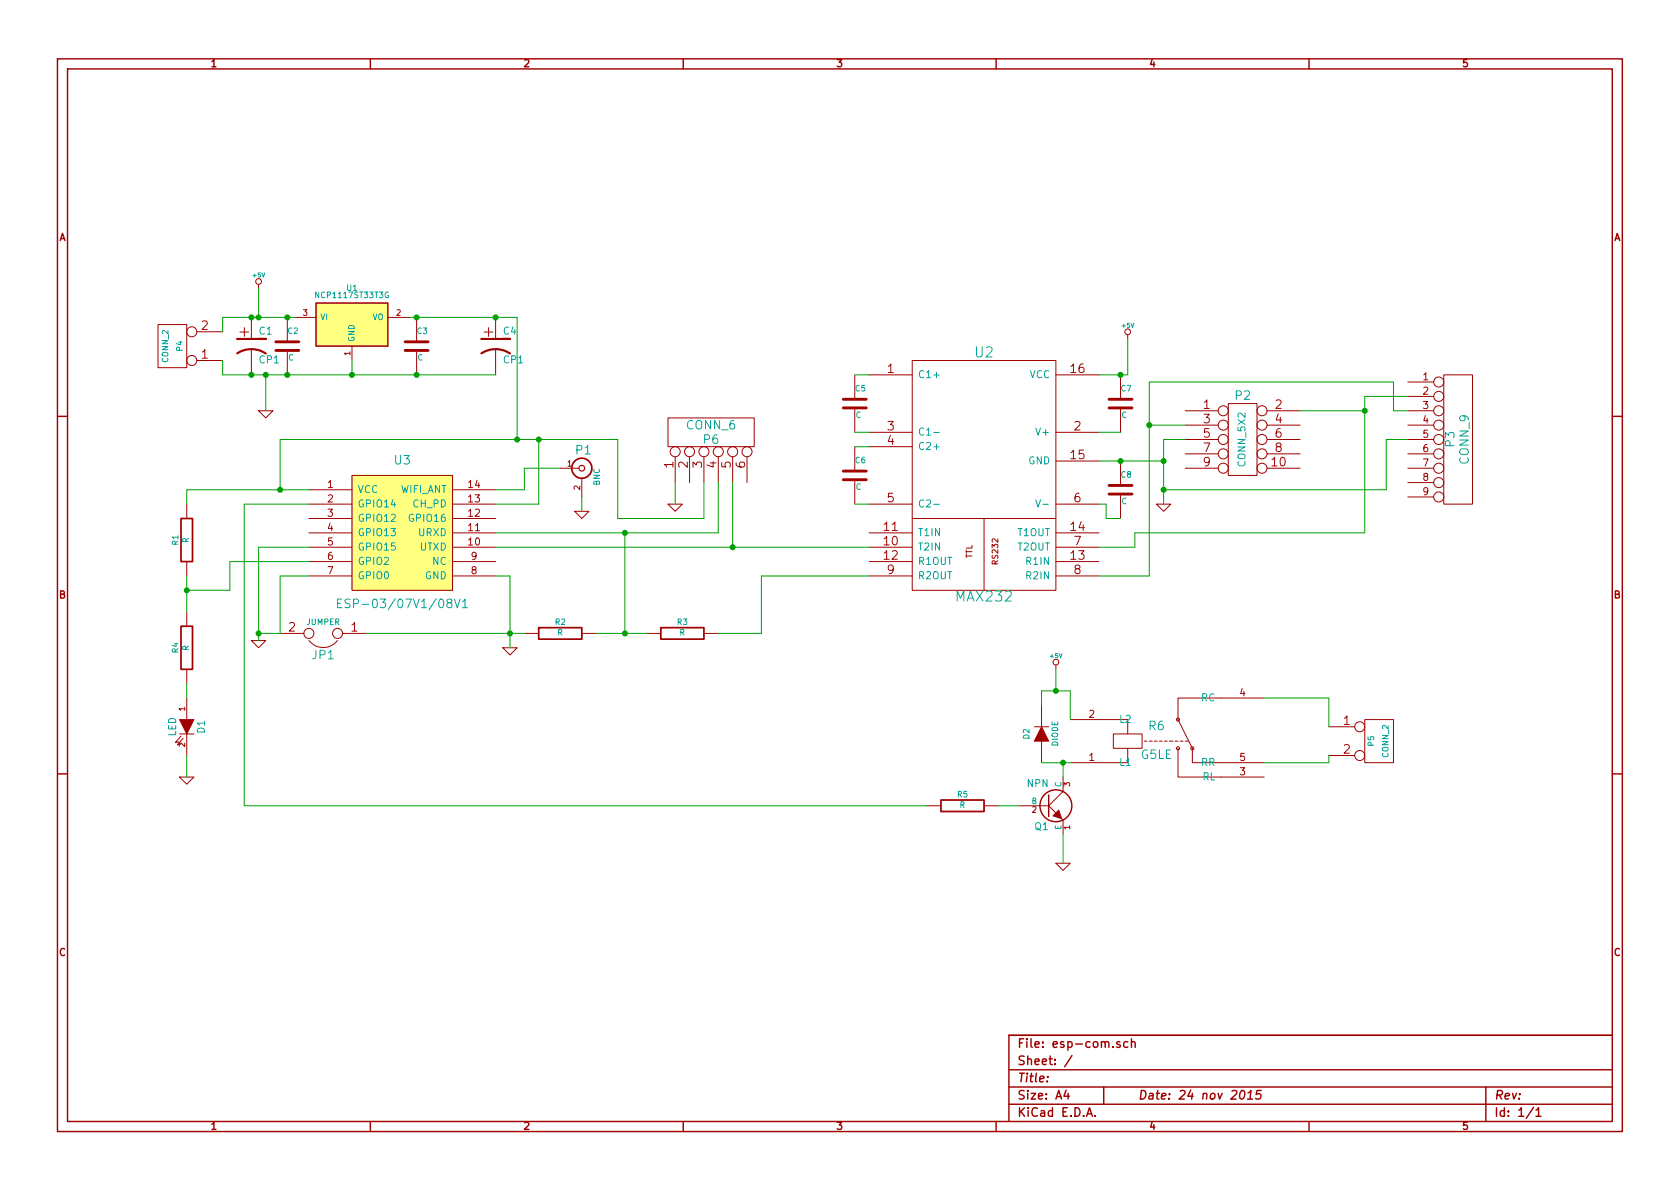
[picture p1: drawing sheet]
EESchema Schematic File Version 2
LIBS:power
LIBS:device
LIBS:transistors
LIBS:conn
LIBS:linear
LIBS:regul
LIBS:74xx
LIBS:cmos4000
LIBS:adc-dac
LIBS:memory
LIBS:xilinx
LIBS:special
LIBS:microcontrollers
LIBS:dsp
LIBS:microchip
LIBS:analog_switches
LIBS:motorola
LIBS:texas
LIBS:intel
LIBS:audio
LIBS:interface
LIBS:digital-audio
LIBS:philips
LIBS:display
LIBS:cypress
LIBS:siliconi
LIBS:opto
LIBS:atmel
LIBS:contrib
LIBS:valves
LIBS:esp8266
LIBS:relay
LIBS:esp-com-cache
EELAYER 27 0
EELAYER END
$Descr A4 11693 8268
encoding utf-8
Sheet 1 1
Title ""
Date "24 nov 2015"
Rev ""
Comp ""
Comment1 ""
Comment2 ""
Comment3 ""
Comment4 ""
$EndDescr
$Comp
L NCP1117ST33T3G U1
U 1 1
P 2450 2250
F 0 "U1" H 2450 2500 40  0000 C CNN
F 1 "NCP1117ST33T3G" H 2450 2450 40  0000 C CNN
F 2 "" H 2450 2250 60  0000 C CNN
F 3 "" H 2450 2250 60  0000 C CNN
	1    2450 2250
	1    0    0    -1  
$EndComp
$Comp
L MAX232 U2
U 1 1
P 6850 3300
F 0 "U2" H 6850 4150 70  0000 C CNN
F 1 "MAX232" H 6850 2450 70  0000 C CNN
F 2 "" H 6850 3300 60  0000 C CNN
F 3 "" H 6850 3300 60  0000 C CNN
	1    6850 3300
	1    0    0    -1  
$EndComp
$Comp
L CONN_5X2 P2
U 1 1
P 8650 3050
F 0 "P2" H 8650 3350 60  0000 C CNN
F 1 "CONN_5X2" V 8650 3050 50  0000 C CNN
F 2 "" H 8650 3050 60  0000 C CNN
F 3 "" H 8650 3050 60  0000 C CNN
	1    8650 3050
	1    0    0    -1  
$EndComp
$Comp
L CONN_9 P3
U 1 1
P 10150 3050
F 0 "P3" V 10100 3050 60  0000 C CNN
F 1 "CONN_9" V 10200 3050 60  0000 C CNN
F 2 "" H 10150 3050 60  0000 C CNN
F 3 "" H 10150 3050 60  0000 C CNN
	1    10150 3050
	1    0    0    -1  
$EndComp
$Comp
L R R2
U 1 1
P 3900 4400
F 0 "R2" V 3980 4400 40  0000 C CNN
F 1 "R" V 3907 4401 40  0000 C CNN
F 2 "~" V 3830 4400 30  0000 C CNN
F 3 "~" H 3900 4400 30  0000 C CNN
	1    3900 4400
	0    -1   -1   0   
$EndComp
$Comp
L R R3
U 1 1
P 4750 4400
F 0 "R3" V 4830 4400 40  0000 C CNN
F 1 "R" V 4757 4401 40  0000 C CNN
F 2 "~" V 4680 4400 30  0000 C CNN
F 3 "~" H 4750 4400 30  0000 C CNN
	1    4750 4400
	0    -1   -1   0   
$EndComp
$Comp
L GND #PWR01
U 1 1
P 3550 4500
F 0 "#PWR01" H 3550 4500 30  0001 C CNN
F 1 "GND" H 3550 4430 30  0001 C CNN
F 2 "" H 3550 4500 60  0000 C CNN
F 3 "" H 3550 4500 60  0000 C CNN
	1    3550 4500
	1    0    0    -1  
$EndComp
$Comp
L +5V #PWR02
U 1 1
P 1800 2000
F 0 "#PWR02" H 1800 2090 20  0001 C CNN
F 1 "+5V" H 1800 2090 30  0000 C CNN
F 2 "" H 1800 2000 60  0000 C CNN
F 3 "" H 1800 2000 60  0000 C CNN
	1    1800 2000
	1    0    0    -1  
$EndComp
$Comp
L GND #PWR03
U 1 1
P 8100 3500
F 0 "#PWR03" H 8100 3500 30  0001 C CNN
F 1 "GND" H 8100 3430 30  0001 C CNN
F 2 "" H 8100 3500 60  0000 C CNN
F 3 "" H 8100 3500 60  0000 C CNN
	1    8100 3500
	1    0    0    -1  
$EndComp
$Comp
L +5V #PWR04
U 1 1
P 7850 2350
F 0 "#PWR04" H 7850 2440 20  0001 C CNN
F 1 "+5V" H 7850 2440 30  0000 C CNN
F 2 "" H 7850 2350 60  0000 C CNN
F 3 "" H 7850 2350 60  0000 C CNN
	1    7850 2350
	1    0    0    -1  
$EndComp
$Comp
L C C7
U 1 1
P 7800 2800
F 0 "C7" H 7800 2900 40  0000 L CNN
F 1 "C" H 7806 2715 40  0000 L CNN
F 2 "~" H 7838 2650 30  0000 C CNN
F 3 "~" H 7800 2800 60  0000 C CNN
	1    7800 2800
	1    0    0    -1  
$EndComp
$Comp
L C C8
U 1 1
P 7800 3400
F 0 "C8" H 7800 3500 40  0000 L CNN
F 1 "C" H 7806 3315 40  0000 L CNN
F 2 "~" H 7838 3250 30  0000 C CNN
F 3 "~" H 7800 3400 60  0000 C CNN
	1    7800 3400
	1    0    0    -1  
$EndComp
$Comp
L C C5
U 1 1
P 5950 2800
F 0 "C5" H 5950 2900 40  0000 L CNN
F 1 "C" H 5956 2715 40  0000 L CNN
F 2 "~" H 5988 2650 30  0000 C CNN
F 3 "~" H 5950 2800 60  0000 C CNN
	1    5950 2800
	1    0    0    -1  
$EndComp
$Comp
L C C6
U 1 1
P 5950 3300
F 0 "C6" H 5950 3400 40  0000 L CNN
F 1 "C" H 5956 3215 40  0000 L CNN
F 2 "~" H 5988 3150 30  0000 C CNN
F 3 "~" H 5950 3300 60  0000 C CNN
	1    5950 3300
	1    0    0    -1  
$EndComp
$Comp
L C C2
U 1 1
P 2000 2400
F 0 "C2" H 2000 2500 40  0000 L CNN
F 1 "C" H 2006 2315 40  0000 L CNN
F 2 "~" H 2038 2250 30  0000 C CNN
F 3 "~" H 2000 2400 60  0000 C CNN
	1    2000 2400
	1    0    0    -1  
$EndComp
$Comp
L CP1 C1
U 1 1
P 1750 2400
F 0 "C1" H 1800 2500 50  0000 L CNN
F 1 "CP1" H 1800 2300 50  0000 L CNN
F 2 "~" H 1750 2400 60  0000 C CNN
F 3 "~" H 1750 2400 60  0000 C CNN
	1    1750 2400
	1    0    0    -1  
$EndComp
$Comp
L GND #PWR05
U 1 1
P 1850 2850
F 0 "#PWR05" H 1850 2850 30  0001 C CNN
F 1 "GND" H 1850 2780 30  0001 C CNN
F 2 "" H 1850 2850 60  0000 C CNN
F 3 "" H 1850 2850 60  0000 C CNN
	1    1850 2850
	1    0    0    -1  
$EndComp
$Comp
L JUMPER JP1
U 1 1
P 2250 4400
F 0 "JP1" H 2250 4550 60  0000 C CNN
F 1 "JUMPER" H 2250 4320 40  0000 C CNN
F 2 "~" H 2250 4400 60  0000 C CNN
F 3 "~" H 2250 4400 60  0000 C CNN
	1    2250 4400
	-1   0    0    1   
$EndComp
$Comp
L CONN_2 P4
U 1 1
P 1200 2400
F 0 "P4" V 1150 2400 40  0000 C CNN
F 1 "CONN_2" V 1250 2400 40  0000 C CNN
F 2 "" H 1200 2400 60  0000 C CNN
F 3 "" H 1200 2400 60  0000 C CNN
	1    1200 2400
	-1   0    0    1   
$EndComp
$Comp
L ESP-03/07V1/08V1 U3
U 1 1
P 2800 3700
F 0 "U3" H 2800 4200 60  0000 C CNN
F 1 "ESP-03/07V1/08V1" H 2800 3200 60  0000 C CNN
F 2 "~" H 2800 3700 60  0000 C CNN
F 3 "~" H 2800 3700 60  0000 C CNN
	1    2800 3700
	1    0    0    -1  
$EndComp
$Comp
L C C3
U 1 1
P 2900 2400
F 0 "C3" H 2900 2500 40  0000 L CNN
F 1 "C" H 2906 2315 40  0000 L CNN
F 2 "~" H 2938 2250 30  0000 C CNN
F 3 "~" H 2900 2400 60  0000 C CNN
	1    2900 2400
	1    0    0    -1  
$EndComp
$Comp
L G5LE R6
U 1 1
P 8050 5150
F 0 "R6" H 8050 5250 60  0000 C CNN
F 1 "G5LE" H 8050 5050 60  0000 C CNN
F 2 "~" H 8050 5150 60  0000 C CNN
F 3 "~" H 8050 5150 60  0000 C CNN
	1    8050 5150
	1    0    0    -1  
$EndComp
$Comp
L NPN Q1
U 1 1
P 7300 5600
F 0 "Q1" H 7300 5450 50  0000 R CNN
F 1 "NPN" H 7300 5750 50  0000 R CNN
F 2 "~" H 7300 5600 60  0000 C CNN
F 3 "~" H 7300 5600 60  0000 C CNN
	1    7300 5600
	1    0    0    -1  
$EndComp
$Comp
L GND #PWR06
U 1 1
P 7400 6000
F 0 "#PWR06" H 7400 6000 30  0001 C CNN
F 1 "GND" H 7400 5930 30  0001 C CNN
F 2 "" H 7400 6000 60  0000 C CNN
F 3 "" H 7400 6000 60  0000 C CNN
	1    7400 6000
	1    0    0    -1  
$EndComp
$Comp
L DIODE D2
U 1 1
P 7250 5100
F 0 "D2" H 7250 5200 40  0000 C CNN
F 1 "DIODE" H 7250 5000 40  0000 C CNN
F 2 "~" H 7250 5100 60  0000 C CNN
F 3 "~" H 7250 5100 60  0000 C CNN
	1    7250 5100
	0    -1   -1   0   
$EndComp
$Comp
L +5V #PWR07
U 1 1
P 7350 4650
F 0 "#PWR07" H 7350 4740 20  0001 C CNN
F 1 "+5V" H 7350 4740 30  0000 C CNN
F 2 "" H 7350 4650 60  0000 C CNN
F 3 "" H 7350 4650 60  0000 C CNN
	1    7350 4650
	1    0    0    -1  
$EndComp
$Comp
L R R5
U 1 1
P 6700 5600
F 0 "R5" V 6780 5600 40  0000 C CNN
F 1 "R" V 6707 5601 40  0000 C CNN
F 2 "~" V 6630 5600 30  0000 C CNN
F 3 "~" H 6700 5600 30  0000 C CNN
	1    6700 5600
	0    -1   -1   0   
$EndComp
$Comp
L BNC P1
U 1 1
P 4050 3250
F 0 "P1" H 4060 3370 60  0000 C CNN
F 1 "BNC" V 4160 3190 40  0000 C CNN
F 2 "~" H 4050 3250 60  0000 C CNN
F 3 "~" H 4050 3250 60  0000 C CNN
	1    4050 3250
	1    0    0    -1  
$EndComp
$Comp
L LED D1
U 1 1
P 1300 5050
F 0 "D1" H 1300 5150 50  0000 C CNN
F 1 "LED" H 1300 4950 50  0000 C CNN
F 2 "~" H 1300 5050 60  0000 C CNN
F 3 "~" H 1300 5050 60  0000 C CNN
	1    1300 5050
	0    1    1    0   
$EndComp
$Comp
L R R1
U 1 1
P 1300 3750
F 0 "R1" V 1380 3750 40  0000 C CNN
F 1 "R" V 1307 3751 40  0000 C CNN
F 2 "~" V 1230 3750 30  0000 C CNN
F 3 "~" H 1300 3750 30  0000 C CNN
	1    1300 3750
	-1   0    0    1   
$EndComp
$Comp
L R R4
U 1 1
P 1300 4500
F 0 "R4" V 1380 4500 40  0000 C CNN
F 1 "R" V 1307 4501 40  0000 C CNN
F 2 "~" V 1230 4500 30  0000 C CNN
F 3 "~" H 1300 4500 30  0000 C CNN
	1    1300 4500
	-1   0    0    1   
$EndComp
$Comp
L GND #PWR09
U 1 1
P 1300 5400
F 0 "#PWR09" H 1300 5400 30  0001 C CNN
F 1 "GND" H 1300 5330 30  0001 C CNN
F 2 "" H 1300 5400 60  0000 C CNN
F 3 "" H 1300 5400 60  0000 C CNN
	1    1300 5400
	1    0    0    -1  
$EndComp
$Comp
L CONN_2 P5
U 1 1
P 9600 5150
F 0 "P5" V 9550 5150 40  0000 C CNN
F 1 "CONN_2" V 9650 5150 40  0000 C CNN
F 2 "" H 9600 5150 60  0000 C CNN
F 3 "" H 9600 5150 60  0000 C CNN
	1    9600 5150
	1    0    0    -1  
$EndComp
$Comp
L CP1 C4
U 1 1
P 3450 2400
F 0 "C4" H 3500 2500 50  0000 L CNN
F 1 "CP1" H 3500 2300 50  0000 L CNN
F 2 "~" H 3450 2400 60  0000 C CNN
F 3 "~" H 3450 2400 60  0000 C CNN
	1    3450 2400
	1    0    0    -1  
$EndComp
$Comp
L CONN_6 P6
U 1 1
P 4950 3000
F 0 "P6" V 4900 3000 60  0000 C CNN
F 1 "CONN_6" V 5000 3000 60  0000 C CNN
F 2 "" H 4950 3000 60  0000 C CNN
F 3 "" H 4950 3000 60  0000 C CNN
	1    4950 3000
	0    -1   -1   0   
$EndComp
Wire Wire Line
	4350 3700 4350 4400
Wire Wire Line
	4150 4400 4500 4400
Connection ~ 4350 4400
Wire Wire Line
	2550 4400 3650 4400
Wire Wire Line
	3550 4000 3550 4500
Wire Wire Line
	5000 4400 5300 4400
Wire Wire Line
	8250 3050 8100 3050
Wire Wire Line
	8100 3050 8100 3500
Wire Wire Line
	9500 2750 9500 3700
Wire Wire Line
	8100 3400 9650 3400
Wire Wire Line
	9650 3400 9650 3050
Wire Wire Line
	9650 3050 9800 3050
Connection ~ 8100 3400
Wire Wire Line
	7650 3200 8100 3200
Connection ~ 8100 3200
Wire Wire Line
	7650 2600 7850 2600
Wire Wire Line
	7850 2600 7850 2350
Connection ~ 7800 2600
Wire Wire Line
	7650 3000 7800 3000
Wire Wire Line
	7650 3500 7700 3500
Wire Wire Line
	7700 3500 7700 3600
Wire Wire Line
	7700 3600 7800 3600
Connection ~ 7800 3200
Wire Wire Line
	6050 3000 5950 3000
Wire Wire Line
	6050 2600 5950 2600
Wire Wire Line
	6050 3100 5950 3100
Wire Wire Line
	6050 3500 5950 3500
Wire Wire Line
	1550 2600 3450 2600
Connection ~ 2000 2600
Wire Wire Line
	2450 2500 2450 2600
Connection ~ 2450 2600
Wire Wire Line
	1850 2600 1850 2850
Connection ~ 1850 2600
Wire Wire Line
	1550 2200 2050 2200
Connection ~ 2000 2200
Wire Wire Line
	1800 2000 1800 2200
Connection ~ 1800 2200
Wire Wire Line
	1550 2300 1550 2200
Connection ~ 1750 2200
Wire Wire Line
	1550 2500 1550 2600
Connection ~ 1750 2600
Wire Wire Line
	3450 3800 6050 3800
Wire Wire Line
	7900 3800 7650 3800
Wire Wire Line
	9500 3700 7900 3700
Wire Wire Line
	7900 3700 7900 3800
Wire Wire Line
	9500 2750 9800 2750
Wire Wire Line
	9500 2850 9050 2850
Connection ~ 9500 2850
Wire Wire Line
	9800 2850 9700 2850
Wire Wire Line
	9700 2850 9700 2650
Wire Wire Line
	9700 2650 8000 2650
Wire Wire Line
	8000 2650 8000 4000
Wire Wire Line
	8000 2950 8250 2950
Wire Wire Line
	8000 4000 7650 4000
Connection ~ 8000 2950
Connection ~ 3550 4400
Wire Wire Line
	1300 3400 2150 3400
Wire Wire Line
	1950 3050 4300 3050
Wire Wire Line
	3750 3050 3750 3500
Wire Wire Line
	3750 3500 3450 3500
Wire Wire Line
	7250 5300 7450 5300
Wire Wire Line
	7400 5300 7400 5400
Wire Wire Line
	7400 5800 7400 6000
Connection ~ 7400 5300
Wire Wire Line
	7450 5000 7450 4800
Wire Wire Line
	7450 4800 7250 4800
Wire Wire Line
	7250 4800 7250 4900
Wire Wire Line
	7350 4800 7350 4650
Connection ~ 7350 4800
Wire Wire Line
	7100 5600 6950 5600
Wire Wire Line
	1700 3500 2150 3500
Wire Wire Line
	3450 3700 5000 3700
Wire Wire Line
	3450 4000 3550 4000
Connection ~ 1950 3400
Wire Wire Line
	1950 3400 1950 3050
Wire Wire Line
	1300 4000 1300 4250
Wire Wire Line
	1300 3500 1300 3400
Wire Wire Line
	1300 4750 1300 4850
Wire Wire Line
	1300 5250 1300 5400
Wire Wire Line
	8800 5300 9250 5300
Wire Wire Line
	9250 5300 9250 5250
Wire Wire Line
	8800 4850 9250 4850
Wire Wire Line
	9250 4850 9250 5050
Wire Wire Line
	5100 3350 5100 3800
Connection ~ 5100 3800
Wire Wire Line
	4900 3350 4900 3600
Wire Wire Line
	4900 3600 4300 3600
Wire Wire Line
	4300 3600 4300 3050
Wire Wire Line
	2150 3900 1600 3900
Wire Wire Line
	1600 3900 1600 4100
Wire Wire Line
	1600 4100 1300 4100
Connection ~ 1300 4100
Wire Wire Line
	5300 4400 5300 4000
Wire Wire Line
	5300 4000 6050 4000
$Comp
L GND #PWR?
U 1 1
P 4700 3500
F 0 "#PWR?" H 4700 3500 30  0001 C CNN
F 1 "GND" H 4700 3430 30  0001 C CNN
F 2 "" H 4700 3500 60  0000 C CNN
F 3 "" H 4700 3500 60  0000 C CNN
	1    4700 3500
	1    0    0    -1  
$EndComp
Wire Wire Line
	4700 3350 4700 3500
Wire Wire Line
	5000 3700 5000 3350
Connection ~ 4350 3700
Connection ~ 3750 3050
$Comp
L GND #PWR?
U 1 1
P 4050 3550
F 0 "#PWR?" H 4050 3550 30  0001 C CNN
F 1 "GND" H 4050 3480 30  0001 C CNN
F 2 "" H 4050 3550 60  0000 C CNN
F 3 "" H 4050 3550 60  0000 C CNN
	1    4050 3550
	1    0    0    -1  
$EndComp
Wire Wire Line
	4050 3450 4050 3550
Wire Wire Line
	3450 3400 3650 3400
Wire Wire Line
	3650 3400 3650 3250
Wire Wire Line
	3650 3250 3900 3250
Wire Wire Line
	1950 4400 1950 4000
Wire Wire Line
	1950 4000 2150 4000
$Comp
L GND #PWR?
U 1 1
P 1800 4450
F 0 "#PWR?" H 1800 4450 30  0001 C CNN
F 1 "GND" H 1800 4380 30  0001 C CNN
F 2 "" H 1800 4450 60  0000 C CNN
F 3 "" H 1800 4450 60  0000 C CNN
	1    1800 4450
	1    0    0    -1  
$EndComp
Wire Wire Line
	2150 3800 1800 3800
Wire Wire Line
	1800 3800 1800 4450
Wire Wire Line
	1950 4400 1800 4400
Connection ~ 1800 4400
Connection ~ 2900 2600
Wire Wire Line
	2850 2200 3600 2200
Connection ~ 2900 2200
Connection ~ 3450 2200
Wire Wire Line
	3600 2200 3600 3050
Connection ~ 3600 3050
Wire Wire Line
	1700 3500 1700 5600
Wire Wire Line
	1700 5600 6450 5600
$EndSCHEMATC
